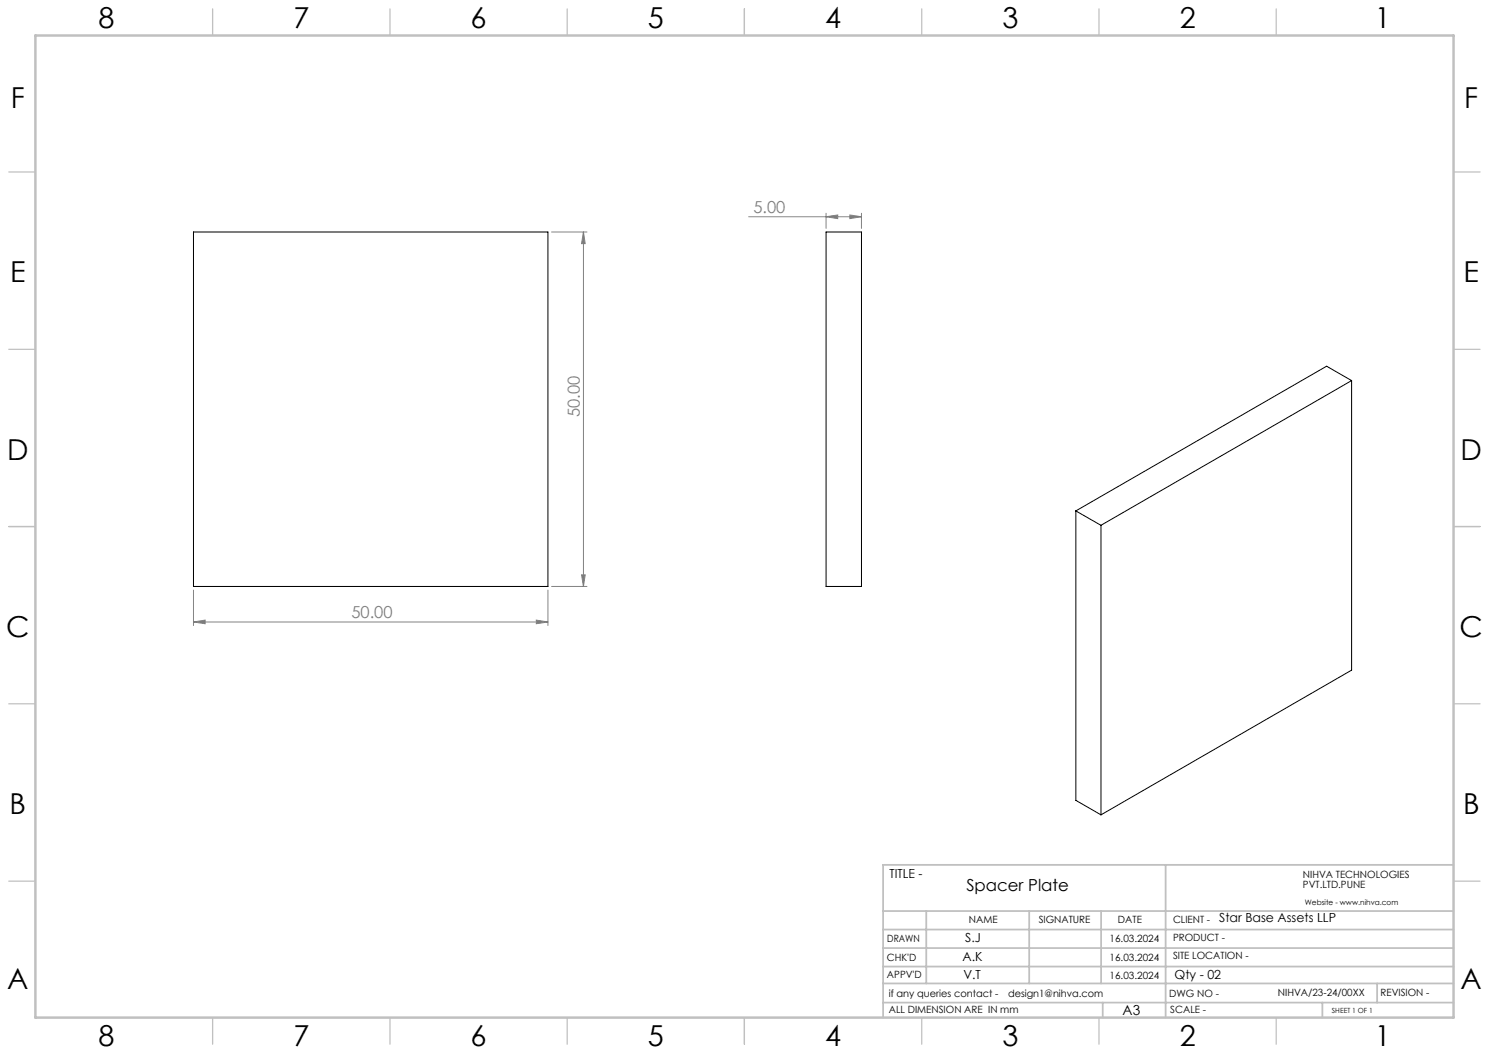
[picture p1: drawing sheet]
<svg xmlns="http://www.w3.org/2000/svg" width="420mm" height="297mm" viewBox="0 0 420 297" stroke-linecap="round" stroke-linejoin="round" font-family="sans-serif">
<g fill="none" stroke="#808080" stroke-width=".28">
<path d="M155.6 65.4h10M164.6 65.4l.5 3.3h-1.1zM164.6 65.4v100M211.2 61.1h31.8M233 61.1l3.3-.5v1.1zM233 60.1v4.3M239.7 60.6l3.3 .5-3.3 .6zM243 60.1v4.3M54.6 175.4l3.3-.5v1zM54.6 166.4v10M54.6 175.4h100M151.3 174.9l3.3 .5-3.3 .5z"/>
<path d="M154.6 166.4v10M155.6 165.4h10M164 162.1h1.1l-.5 3.3z"/>
</g>
<g fill="none" stroke="#c0c0c0" stroke-width=".35">
<path d="M60 2.5v7.5M110 2.5v7.5M160 2.5v7.5M210 2.5v7.5M260 2.5v7.5M310 2.5v7.5M360 2.5v7.5M2.5 48.5h7.5M410 48.5h7.5M2.5 98.5h7.5M410 98.5h7.5M2.5 148.5h7.5"/>
<path d="M410 148.5h7.5M2.5 198.5h7.5M410 198.5h7.5M2.5 248.5h7.5M410 248.5h7.5M60 287v7.5M110 287v7.5M160 287v7.5M210 287v7.5M260 287v7.5M310 287v7.5M360 287v7.5"/>
</g>
<g fill="none" stroke="#c0c0c0" stroke-width=".5">
<path d="M249.1 257h160.9M261.3 257v20.4M290.3 257v20.4M310.6 257v20.4M328.8 243.9v43.1M410 243.9h-160.9v43.1M249.1 272.6h160.9M249.1 267.4h160.9M249.1 262.2h160.9M249.1 277.4h160.9M388.4 277.4v5.4M249.1 282.8h160.9"/>
<path d="M311 282.8v4.2M373 282.8v4.2"/>
</g>
<path d="M10 10h400v277h-400z" fill="none" stroke="#c0c0c0" stroke-width=".7"/>
<g fill="#808080">
<path d="M54.6 175.4l3.3-.5v1zM151.3 174.9l3.3 .5-3.3 .5zM233 61.1l3.3-.5v1.1zM239.7 60.6l3.3 .5-3.3 .6z"/>
<path d="M164 162.1h1.1l-.5 3.3zM164.6 65.4l.5 3.3h-1.1z"/>
</g>
<path d="M54.6 65.4h100v100h-100zM233 65.4h10v100h-10zM381.2 107.3l-70.6 40.9M381.2 107.3v81.7l-70.6 40.8M381.2 107.3l-7-4-70.7 40.8M303.5 144.1l7.1 4.1M303.5 144.1v81.6l7.1 4.1M310.6 148.2v81.6" fill="none" stroke="#000" stroke-width=".28"/>
<g font-size="8.1">
<text x="27.8" y="8">8</text>
<text x="82.8" y="8">7</text>
<text x="132.8" y="8">6</text>
<text x="182.8" y="8">5</text>
<text x="232.8" y="8">4</text>
<text x="282.8" y="8">3</text>
<text x="332.8" y="8">2</text>
<text x="387.8" y="8">1</text>
<text x="3" y="30.4">F</text>
<text x="413" y="30.4">F</text>
<text x="2.8" y="79.6">E</text>
<text x="412.8" y="79.6">E</text>
<text x="2" y="129.6">D</text>
<text x="412" y="129.6">D</text>
<text x="1.7" y="179.6">C</text>
<text x="411.7" y="179.6">C</text>
<text x="2.7" y="229.6">B</text>
<text x="412.7" y="229.6">B</text>
<text x="2" y="278.9">A</text>
<text x="412" y="278.9">A</text>
<text x="27.8" y="295">8</text>
<text x="82.8" y="295">7</text>
<text x="132.8" y="295">6</text>
<text x="182.8" y="295">5</text>
<text x="232.8" y="295">4</text>
<text x="282.8" y="295">3</text>
<text x="332.8" y="295">2</text>
<text x="387.8" y="295">1</text>
</g>
<g font-size="4.7" fill="#808080">
<text x="212.5" y="60.1">5.00</text>
<text x="163.6" y="117.7" transform="rotate(-90 163.6 117.7)">50.00</text>
<text x="99.1" y="174.4">50.00</text>
</g>
<text font-size="4.7" x="272.6" y="251.3">Spacer Plate</text>
<text font-size="3.9" x="316.7" y="286.4">A3</text>
<g font-size="3.5">
<text x="250.9" y="247.7">TITLE -</text>
<text x="343.9" y="260">Star Base Assets LLP</text>
<text x="272.3" y="265.8">S.J</text>
<text x="271.5" y="271">A.K</text>
<text x="271.7" y="276">V.T</text>
<text x="331.3" y="276">Qty - 02</text>
</g>
<g font-size="2.8">
<text x="367.5" y="247.7">NIHVA TECHNOLOGIES</text>
<text x="367.5" y="250.5">PVT.LTD.PUNE</text>
<text x="273.3" y="260.4">NAME</text>
<text x="293" y="260.4">SIGNATURE</text>
<text x="315.3" y="260.5">DATE</text>
<text x="330.9" y="260.5">CLIENT -</text>
<text x="250.3" y="265.7">DRAWN</text>
<text x="313" y="265.8">16.03.2024</text>
<text x="330.9" y="265.5">PRODUCT -</text>
<text x="250.2" y="271.1">CHK'D</text>
<text x="250.2" y="275.8">APPV'D</text>
<text x="313" y="271">16.03.2024</text>
<text x="313" y="276">16.03.2024</text>
<text x="330.9" y="270.6">SITE LOCATION -</text>
<text x="250.7" y="281.1">if any queries contact -</text>
<text x="284.3" y="281.1">design1@nihva.com</text>
<text x="329.8" y="281.3">DWG NO -</text>
<text x="360.4" y="281.1">NIHVA/23-24/00XX</text>
<text x="389.4" y="281.1">REVISION -</text>
<text x="250.7" y="285.6">ALL DIMENSION ARE IN mm</text>
<text x="330.1" y="285.7">SCALE -</text>
</g>
<text font-size="2.1" x="368.1" y="255.1">Website - www.nihva.com</text>
<text font-size="2" x="375.7" y="285.6">SHEET 1 OF 1</text>
</svg>
